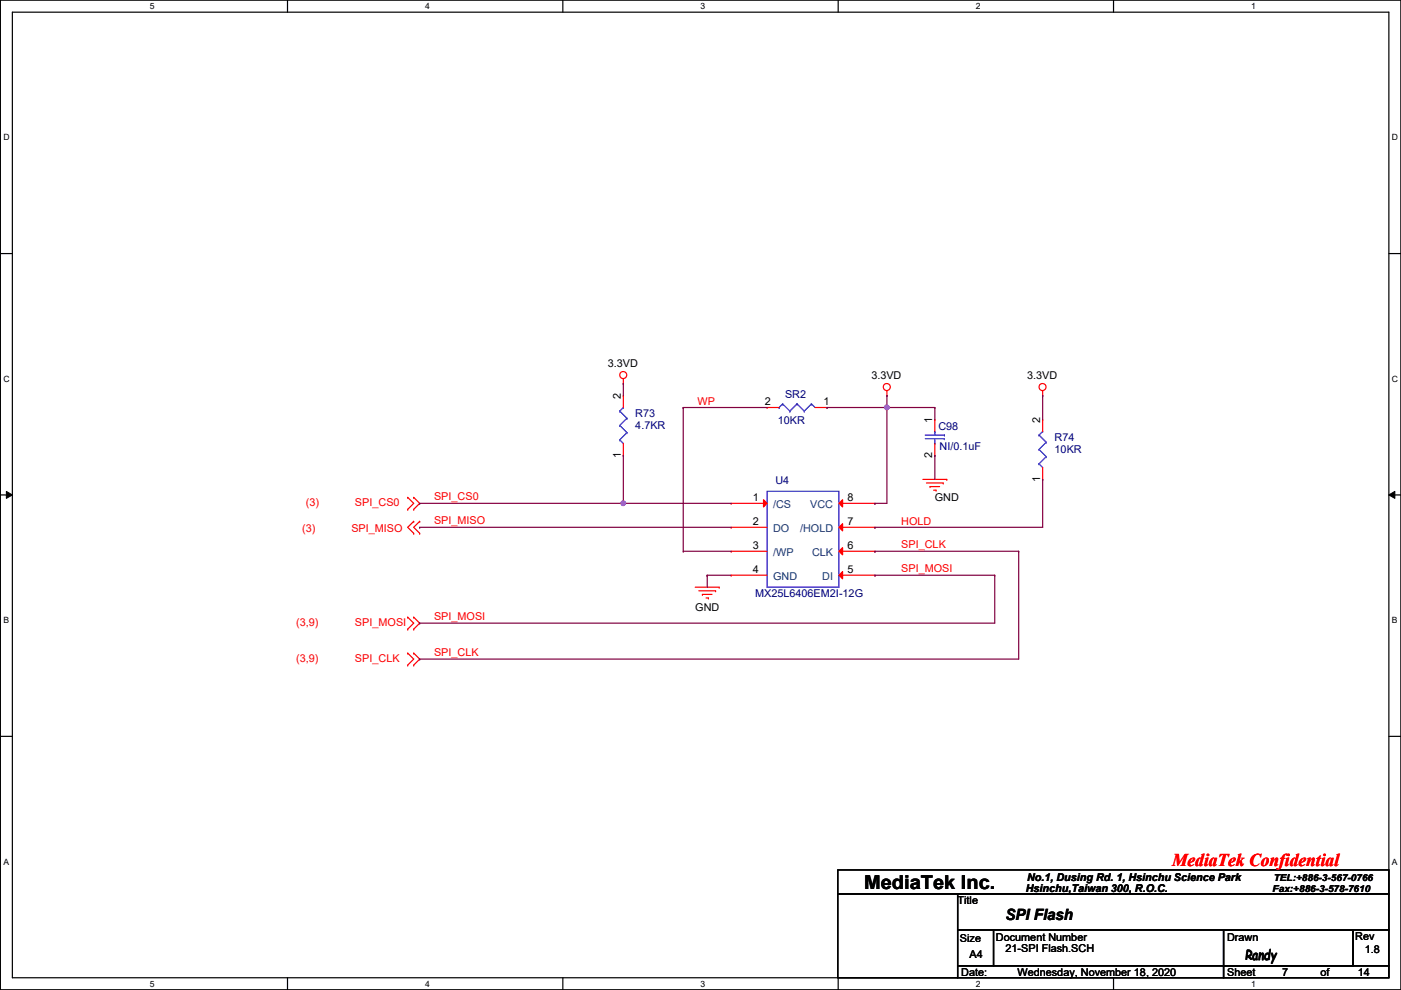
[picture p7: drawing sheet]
<svg xmlns="http://www.w3.org/2000/svg" width="297mm" height="210mm" viewBox="0 0 297 210" stroke-linecap="round" stroke-linejoin="round" font-family="sans-serif">
<path d="M.1 0h296.9v209.8h-296.9zM2.6 2.6h291.9v204.7h-291.9z" fill="none" stroke="#000" stroke-width=".25"/>
<g fill="#fff">
<path d="M31.8 .3h1v2h-1z"/>
<path d="M31.8 207.6h1v1.9h-1z"/>
</g>
<path d="M61 0v2.6M61 207.3v2.5" fill="none" stroke="#000" stroke-width=".25"/>
<g fill="#fff">
<path d="M90.1 .3h1v2h-1z"/>
<path d="M90.1 207.6h1v1.9h-1z"/>
</g>
<path d="M119.3 0v2.6M119.3 207.3v2.5" fill="none" stroke="#000" stroke-width=".25"/>
<g fill="#fff">
<path d="M148.5 .3h1v2h-1z"/>
<path d="M148.5 207.6h1v1.9h-1z"/>
</g>
<path d="M177.7 0v2.6M177.7 207.3v2.5" fill="none" stroke="#000" stroke-width=".25"/>
<g fill="#fff">
<path d="M206.9 .3h1v2h-1z"/>
<path d="M206.9 207.6h1v1.9h-1z"/>
</g>
<path d="M236.1 0v2.6M236.1 207.3v2.5" fill="none" stroke="#000" stroke-width=".25"/>
<g fill="#fff">
<path d="M265.3 .3h.9v2h-.9z"/>
<path d="M265.3 207.6h.9v1.9h-.9z"/>
<path d="M.7 28.2h1.3v1.9h-1.3z"/>
<path d="M295.1 28.2h1.3v1.9h-1.3z"/>
<path d="M.7 79.3h1.3v2h-1.3z"/>
<path d="M295.1 79.3h1.3v2h-1.3z"/>
</g>
<path d="M.1 53.8h2.5M294.5 53.8h2.5" fill="none" stroke="#000" stroke-width=".25"/>
<g fill="#fff">
<path d="M.7 130.5h1.2v2h-1.2z"/>
<path d="M295.1 130.5h1.2v2h-1.2z"/>
</g>
<path d="M.1 104.9h2.5M294.5 104.9h2.5" fill="none" stroke="#000" stroke-width=".25"/>
<path d="M1.4 104.2l1.2 .7-1.2 .8zM294.5 104.9l1.2-.7v1.5z" fill="#000"/>
<path d="M1.4 104.2l1.2 .7-1.2 .8zM294.5 104.9l1.2-.7v1.5z" fill="none" stroke="#000" stroke-width=".21"/>
<g fill="#fff">
<path d="M.7 181.7h1.2v2h-1.2z"/>
<path d="M295.1 181.7h1.2v2h-1.2z"/>
</g>
<g fill="none" stroke="#000" stroke-width=".25">
<path d="M.1 156.1h2.5M294.5 156.1h2.5M177.6 184.4h116.9v5.1h-116.9zM177.6 189.5h25.4v17.8h-25.4zM203 189.5h91.5v7.6h-91.5zM203 197.1h7.6v7.7h-7.6zM210.6 197.1h76.2v7.7h-76.2zM259.4 197.1h27.4v7.7h-27.4zM259.4 197.1h.1M259.4 197.1v7.7M286.8 197.1h7.7v7.7h-7.7zM203 204.8h56.4v2.5h-56.4z"/>
<path d="M259.4 204.8h35.1v2.5h-35.1z"/>
</g>
<g fill="none" stroke="#f00" stroke-width=".25">
<path d="M132.2 81.3h.1M132.2 80.3v1M188 83.9h.1M188 82.8v1.1M221.1 83.9h.1M221.1 88.9h.1M221.1 82.8v1.1M221.1 88.9v2.6M221.1 99.1v2.5M86.4 105.5h.1M86.4 108h.1M86.4 105.5l1.3 1.2-1.3 1.3"/>
<path d="M87.7 108h.1M87.7 105.5h.1M87.7 110.5h.1M87.7 113.1h.1M87.7 105.5l1.3 1.2-1.3 1.3M87.7 110.5l-1.3 1.3 1.3 1.3M89 110.5h.1M89 113.1h.1M89 110.5l-1.3 1.3 1.3 1.3M195.7 101.6h5M196.4 102.4h3.6M197.2 103.2h.1"/>
<path d="M197.2 103.2h2M197.9 103.9h.6M198.5 103.9h.1M200 102.4h.1M200.7 101.6h.1M221.1 101.6h.1M86.4 130.9h.1M86.4 133.4h.1M86.4 138.5h.1M86.4 130.9l1.3 1.2-1.3 1.3M86.4 138.5l1.3 1.2-1.3 1.3M87.7 133.4h.1"/>
<path d="M87.7 130.9h.1M87.7 138.5h.1M87.7 130.9l1.3 1.2-1.3 1.3M87.7 138.5l1.3 1.2-1.3 1.3M147.4 124.5h5.1M148.2 125.3h3.5M148.9 126h.1M148.9 126h2.1M149.7 126.8h.5M150.2 126.8h.1M151.7 125.3h.1M152.5 124.5h.1"/>
<path d="M86.4 141h.1M87.7 141h.1"/>
<circle cx="132.1" cy="79.5" r=".75"/>
<circle cx="188" cy="82.1" r=".75"/>
<circle cx="221" cy="82.1" r=".75"/>
</g>
<g fill="none" stroke="#00f" stroke-width=".25">
<path d="M220.3 98.3h.1M220.3 95.3h.1M220.3 92.2h.1M220.3 98.3l.8 .8M220.3 95.3l1.5 1.5M220.3 92.2l1.5 1.6M221.1 91.5h.1M221.1 91.5l-.8 .7M221.8 96.8h.1M221.8 93.8h.1M221.8 96.8l-1.5 1.5M221.8 93.8l-1.5 1.5"/>
<path d="M162.6 104.2h15.3v20.3h-15.3z"/>
</g>
<path d="M161.9 106l.7 .7-.7 .8z" fill="#f00"/>
<path d="M155 106.7h.1M155 111.8h.1M155 116.9h.1M155 106.7h7.6M155 111.8h7.6M155 116.9h7.6M161.9 106l.7 .7-.7 .8zM155 122h.1M155 122h7.6" fill="none" stroke="#f00" stroke-width=".25"/>
<path d="M177.9 106.7l.7-.7v1.5z" fill="#f00"/>
<path d="M177.9 106.7l.7-.7v1.5zM177.9 106.7h7.6M185.5 106.7h.1" fill="none" stroke="#f00" stroke-width=".25"/>
<path d="M177.9 111.8l.7-.8v1.6z" fill="#f00"/>
<path d="M177.9 111.8l.7-.8v1.6zM177.9 111.8h7.6M185.5 111.8h.1" fill="none" stroke="#f00" stroke-width=".25"/>
<path d="M177.9 116.9l.7-.8v1.5z" fill="#f00"/>
<path d="M177.9 116.9l.7-.8v1.5zM177.9 116.9h7.6M185.5 116.9h.1" fill="none" stroke="#f00" stroke-width=".25"/>
<path d="M177.9 122l.7-.8v1.5z" fill="#f00"/>
<g fill="none" stroke="#f00" stroke-width=".25">
<path d="M132.2 96.6h.1M132.2 83.9h.1M132.2 83.9v2.5M132.2 94v2.6M162.6 86.4h.1M162.6 86.4h2.6M172.8 86.4h2.5M175.3 86.4h.1M198.2 88.9h.1M198.2 96.6h.1M198.2 88.9v2.6M198.2 94v2.6"/>
<path d="M177.9 122l.7-.8v1.5zM177.9 122h7.6M185.5 122h.1"/>
</g>
<g fill="none" stroke="#00f" stroke-width=".25">
<path d="M131.4 93.3h.1M131.4 90.2h.1M131.4 87.2h.1M131.4 93.3l.8 .7M131.4 90.2l1.5 1.5M131.4 87.2l1.5 1.5M132.2 86.4h.1M132.2 86.4l-.8 .8M132.9 91.7h.1M132.9 88.7h.1M132.9 91.7l-1.5 1.6M132.9 88.7l-1.5 1.5"/>
<path d="M165.2 86.4h.1M165.9 85.6h.1M165.9 85.6l1.6 1.6M165.9 85.6l-.7 .8M167.5 87.2h.1M169 85.6h.1M169 85.6l1.5 1.6M169 85.6l-1.5 1.6M170.5 87.2h.1M172 85.6h.1M172 85.6l.8 .8M172 85.6l-1.5 1.6"/>
<path d="M196.2 92.2h4M196.2 93h4M198.2 94h.1M198.2 91.5h.1M198.2 91.5v.7M198.2 93v1M200.2 92.2h.1M200.2 93h.1"/>
</g>
<path d="M132.2 106.7h.1M132.2 106.7h22.8" fill="none" stroke="#800040" stroke-width=".25"/>
<circle cx="132.1" cy="106.7" r=".49" fill="#f0f"/>
<circle cx="132.1" cy="106.7" r=".49" fill="none" stroke="#f0f" stroke-width=".25"/>
<path d="M144.9 86.4h.1M144.9 86.4h17.7M188 86.4h.1M188 86.4h10.2M198.2 96.6h.1M198.2 96.6v5M185.5 111.8h.1M185.5 111.8h35.6M216 116.9h.1M216 116.9v22.8" fill="none" stroke="#800040" stroke-width=".25"/>
<circle cx="188" cy="86.4" r=".49" fill="#f0f"/>
<circle cx="188" cy="86.4" r=".49" fill="none" stroke="#f0f" stroke-width=".25"/>
<g fill="none" stroke="#800040" stroke-width=".25">
<path d="M132.2 96.6h.1M132.2 81.3h.1M132.2 96.6v10.1h-43.2M132.2 81.3v2.6M144.9 86.4h.1M144.9 86.4v30.5M175.3 86.4h.1M175.3 86.4h12.7M188 86.4h.1M188 83.9h.1M188 83.9v22.8h-2.5M198.2 86.4h.1"/>
<path d="M198.2 86.4v2.5M221.1 83.9h.1M221.1 83.9v5M89 111.8h.1M89 106.7h.1M89 111.8h66M144.9 116.9h.1M144.9 116.9h10.1M185.5 106.7h.1M185.5 116.9h.1M185.5 116.9h30.5M221.1 101.6h.1"/>
<path d="M221.1 101.6v10.2M89 139.7h.1M89 132.1h.1M89 139.7h127M149.9 122h.1M149.9 122v2.5M149.9 122h5.1M185.5 122h.1M185.5 122h25.4M210.9 122h.1M210.9 122v10.1h-121.9"/>
</g>
<circle cx="132.1" cy="106.7" r=".49" fill="#f0f"/>
<circle cx="132.1" cy="106.7" r=".49" fill="none" stroke="#f0f" stroke-width=".25"/>
<circle cx="188" cy="86.4" r=".49" fill="#f0f"/>
<circle cx="188" cy="86.4" r=".49" fill="none" stroke="#f0f" stroke-width=".25"/>
<text font-size="4.1" x="183.2" y="188.5">MediaTek Inc.</text>
<text font-size="3.8" fill="#f00" x="248.5" y="183.6">MediaTek Confidential</text>
<text font-size="3.3" x="213.2" y="195.1">SPI Flash</text>
<text font-size="3" x="264" y="203.6">Randy</text>
<g font-size="2.3">
<text x="128.9" y="77.8">3.3VD</text>
<text x="184.7" y="80.3">3.3VD</text>
<text x="217.8" y="80.3">3.3VD</text>
<text x="131.6" y="84.6" transform="rotate(-90 131.6 84.6)">2</text>
<text x="162.1" y="85.9">2</text>
<text x="174.6" y="85.9">1</text>
<text x="197.7" y="89.7" transform="rotate(-90 197.7 89.7)">1</text>
<text x="220.5" y="89.7" transform="rotate(-90 220.5 89.7)">2</text>
<text x="131.6" y="97.1" transform="rotate(-90 131.6 97.1)">1</text>
<text x="197.7" y="97.1" transform="rotate(-90 197.7 97.1)">2</text>
<text x="159.6" y="106.2">1</text>
<text x="179.7" y="106.2">8</text>
<text x="198.2" y="106.3">GND</text>
<text x="220.5" y="102.2" transform="rotate(-90 220.5 102.2)">1</text>
<text x="159.6" y="111.3">2</text>
<text x="179.7" y="111.3">7</text>
<text x="159.6" y="116.3">3</text>
<text x="179.7" y="116.3">6</text>
<text x="159.6" y="121.4">4</text>
<text x="179.7" y="121.4">5</text>
<text x="147.4" y="129.6">GND</text>
<text x="203" y="191.6">Title</text>
<text x="217.5" y="189.1">Hsinchu,Taiwan 300, R.O.C.</text>
<text x="217.8" y="186.8">No.1, Dusing Rd. 1, Hsinchu Science Park</text>
<text x="203.5" y="199.7">Size</text>
<text x="205.6" y="203">A4</text>
<text x="211.2" y="199.5">Document Number</text>
<text x="213.2" y="201.8">21-SPI Flash.SCH</text>
<text x="260.2" y="199.5">Drawn</text>
<text x="287.4" y="199.2">Rev</text>
<text x="289.4" y="202">1.8</text>
<text x="203.8" y="206.8">Date:</text>
<text x="215.7" y="206.8">Wednesday, November 18, 2020</text>
<text x="260.2" y="206.8">Sheet</text>
<text x="271.9" y="206.8">7</text>
<text x="280" y="206.8">of</text>
<text x="287.9" y="206.8">14</text>
</g>
<g font-size="2.3" fill="#000080">
<text x="134.7" y="88.5">R73</text>
<text x="166.5" y="84.4">SR2</text>
<text x="134.7" y="91">4.7KR</text>
<text x="164.9" y="90">10KR</text>
<text x="199" y="91.3">C98</text>
<text x="199.2" y="95.3">NI/0.1uF</text>
<text x="223.6" y="93.6">R74</text>
<text x="223.6" y="96.1">10KR</text>
<text x="164.4" y="102.7">U4</text>
<text x="160.1" y="126.6">MX25L6406EM2I-12G</text>
</g>
<g font-size="2.3" fill="#f00">
<text x="147.9" y="85.9">WP</text>
<text x="64.9" y="107.3">(3)</text>
<text x="75.3" y="107.3">SPI_CS0</text>
<text x="92" y="106">SPI_CS0</text>
<text x="64.1" y="112.9">(3)</text>
<text x="74.5" y="112.9">SPI_MISO</text>
<text x="92" y="111.1">SPI_MISO</text>
<text x="191.1" y="111.3">HOLD</text>
<text x="191.1" y="116.2">SPI_CLK</text>
<text x="191.1" y="121.2">SPI_MOSI</text>
<text x="92" y="131.4">SPI_MOSI</text>
<text x="62.8" y="132.7">(3,9)</text>
<text x="75.3" y="132.7">SPI_MOSI</text>
<text x="62.8" y="140.3">(3,9)</text>
<text x="75.3" y="140.3">SPI_CLK</text>
<text x="92" y="139">SPI_CLK</text>
</g>
<g font-size="2.3" fill="#004080">
<text x="163.9" y="107.8">/CS</text>
<text x="171.8" y="107.8">VCC</text>
<text x="163.9" y="112.9">DO</text>
<text x="169.6" y="112.9">/HOLD</text>
<text x="163.9" y="117.9">/WP</text>
<text x="172.2" y="117.9">CLK</text>
<text x="163.9" y="123">GND</text>
<text x="174.3" y="123">DI</text>
</g>
<g font-size="2">
<text x="269.8" y="189.1">Fax:+886-3-578-7610</text>
<text x="270.1" y="186.9">TEL:+886-3-567-0766</text>
</g>
<g font-size="1.8">
<text x="31.8" y="1.9">5</text>
<text x="90.1" y="1.9">4</text>
<text x="148.5" y="1.9">3</text>
<text x="206.9" y="1.9">2</text>
<text x="265.3" y="1.9">1</text>
<text x=".7" y="29.8">D</text>
<text x="295.1" y="29.8">D</text>
<text x=".7" y="80.9">C</text>
<text x="295.1" y="80.9">C</text>
<text x=".7" y="132.1">B</text>
<text x="295.1" y="132.1">B</text>
<text x=".7" y="183.3">A</text>
<text x="295.1" y="183.3">A</text>
<text x="31.8" y="209.2">5</text>
<text x="90.1" y="209.2">4</text>
<text x="148.5" y="209.2">3</text>
<text x="206.9" y="209.2">2</text>
<text x="265.3" y="209.2">1</text>
</g>
</svg>
